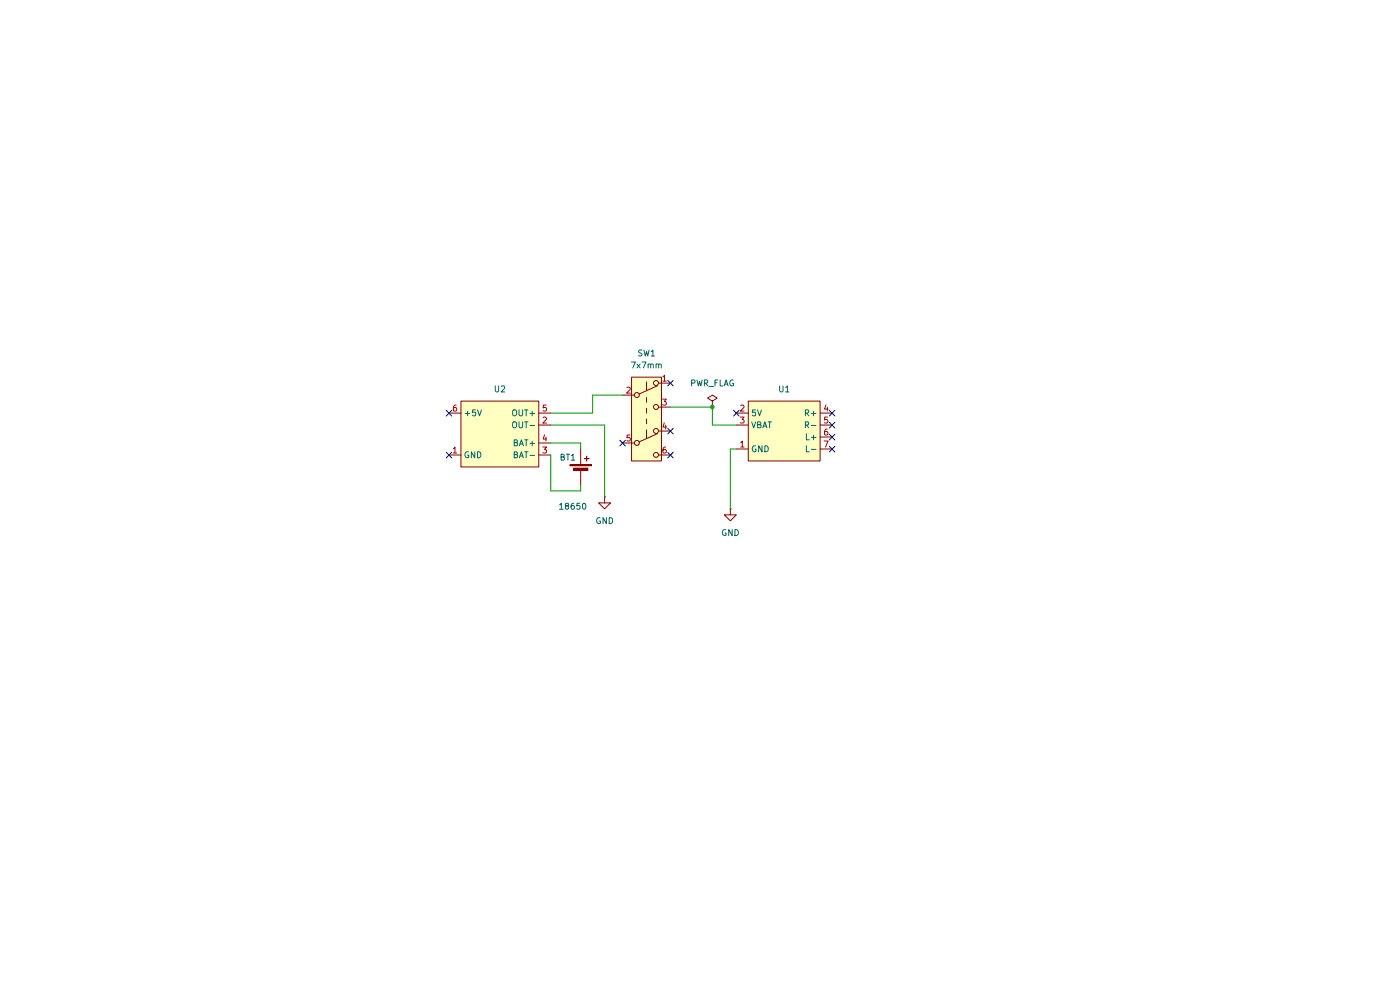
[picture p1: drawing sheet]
(kicad_sch
 (version 20260306)
 (generator "eeschema")
 (generator_version "10.0")
 (paper "A4")
 (title_block
  (title "Bluetooth loudspeaker")
  (date "2026-09-26")
  (rev "1"))
 (lib_symbols
  (symbol "Device:Battery_Cell"
   (pin_numbers (hide yes))
   (pin_names
    (offset 0) (hide yes)) (exclude_from_sim no) (in_bom yes) (on_board yes)
   (in_pos_files yes)
   (duplicate_pin_numbers_are_jumpers no)
   (property "Reference" "BT" (at 2.54 2.54 0) (show_name no) (do_not_autoplace no) (effects (font (size 1.27 1.27)) (justify left)))
   (property "Value" "Battery_Cell" (at 2.54 0 0) (show_name no) (do_not_autoplace no) (effects (font (size 1.27 1.27)) (justify left)))
   (property "Footprint" "" (at 0 1.524 90) (show_name no) (do_not_autoplace no) (hide yes) (effects (font (size 1.27 1.27))))
   (property "Datasheet" "" (at 0 1.524 90) (show_name no) (do_not_autoplace no) (hide yes) (effects (font (size 1.27 1.27))))
   (property "Description" "Single-cell battery" (at 0 0 0) (show_name no) (do_not_autoplace no) (hide yes) (effects (font (size 1.27 1.27))))
   (property "Sim.Device" "V" (at 0 0 0) (show_name no) (do_not_autoplace no) (hide yes) (effects (font (size 1.27 1.27))))
   (property "Sim.Type" "DC" (at 0 0 0) (show_name no) (do_not_autoplace no) (hide yes) (effects (font (size 1.27 1.27))))
   (property "Sim.Pins" "1=+ 2=-" (at 0 0 0) (show_name no) (do_not_autoplace no) (hide yes) (effects (font (size 1.27 1.27))))
   (symbol "Battery_Cell_0_1"
    (rectangle (start -2.286 1.778) (end 2.286 1.524) (stroke (width 0) (type default)) (fill (type outline)))
    (rectangle (start -1.524 1.016) (end 1.524 0.508) (stroke (width 0) (type default)) (fill (type outline)))
    (polyline (pts (xy 0 1.778) (xy 0 2.54)) (stroke (width 0) (type default)) (fill (type none)))
    (polyline (pts (xy 0 0.762) (xy 0 0)) (stroke (width 0) (type default)) (fill (type none)))
    (polyline (pts (xy 0.762 3.048) (xy 1.778 3.048)) (stroke (width 0.254) (type default)) (fill (type none)))
    (polyline (pts (xy 1.27 3.556) (xy 1.27 2.54)) (stroke (width 0.254) (type default)) (fill (type none))))
   (symbol "Battery_Cell_1_1"
    (pin passive line (at 0 5.08 270) (length 2.54) (name "+" (effects (font (size 1.27 1.27)))) (number "1" (effects (font (size 1.27 1.27)))))
    (pin passive line (at 0 -2.54 90) (length 2.54) (name "-" (effects (font (size 1.27 1.27)))) (number "2" (effects (font (size 1.27 1.27))))))
   (embedded_fonts no))
  (symbol "Krouzek:Bluetooth_MH-M38" (exclude_from_sim no) (in_bom yes) (on_board yes)
   (in_pos_files yes)
   (duplicate_pin_numbers_are_jumpers no)
   (property "Reference" "U" (at -6.858 -7.874 0) (show_name no) (do_not_autoplace no) (effects (font (size 1.27 1.27))))
   (property "Value" "" (at 0 0 0) (show_name no) (do_not_autoplace no) (effects (font (size 1.27 1.27))))
   (property "Footprint" "Krouzek:Bluetooth_MH-M38" (at 0.508 7.874 0) (show_name no) (do_not_autoplace no) (hide yes) (effects (font (size 1.27 1.27))))
   (property "Datasheet" "" (at 0 0 0) (show_name no) (do_not_autoplace no) (hide yes) (effects (font (size 1.27 1.27))))
   (property "Description" "" (at 0 0 0) (show_name no) (do_not_autoplace no) (hide yes) (effects (font (size 1.27 1.27))))
   (symbol "Bluetooth_MH-M38_0_1"
    (rectangle (start -7.62 6.35) (end 7.62 -6.35) (stroke (width 0) (type default)) (fill (type background))))
   (symbol "Bluetooth_MH-M38_1_1"
    (pin power_in line (at -10.16 -3.81 0) (length 2.54) (name "GND" (effects (font (size 1.27 1.27)))) (number "1" (effects (font (size 1.27 1.27)))))
    (pin power_in line (at -10.16 3.81 0) (length 2.54) (name "5V" (effects (font (size 1.27 1.27)))) (number "2" (effects (font (size 1.27 1.27)))))
    (pin power_in line (at -10.16 1.27 0) (length 2.54) (name "VBAT" (effects (font (size 1.27 1.27)))) (number "3" (effects (font (size 1.27 1.27)))))
    (pin output line (at 10.16 3.81 180) (length 2.54) (name "R+" (effects (font (size 1.27 1.27)))) (number "4" (effects (font (size 1.27 1.27)))))
    (pin output line (at 10.16 1.27 180) (length 2.54) (name "R-" (effects (font (size 1.27 1.27)))) (number "5" (effects (font (size 1.27 1.27)))))
    (pin output line (at 10.16 -1.27 180) (length 2.54) (name "L+" (effects (font (size 1.27 1.27)))) (number "6" (effects (font (size 1.27 1.27)))))
    (pin output line (at 10.16 -3.81 180) (length 2.54) (name "L-" (effects (font (size 1.27 1.27)))) (number "7" (effects (font (size 1.27 1.27))))))
   (embedded_fonts no))
  (symbol "Krouzek:Charger_TP4056" (exclude_from_sim no) (in_bom yes) (on_board yes)
   (in_pos_files yes)
   (duplicate_pin_numbers_are_jumpers no)
   (property "Reference" "U" (at -6.35 -9.144 0) (show_name no) (do_not_autoplace no) (effects (font (size 1.27 1.27))))
   (property "Value" "" (at 0 0 0) (show_name no) (do_not_autoplace no) (effects (font (size 1.27 1.27))))
   (property "Footprint" "Krouzek:Charger_TP4056" (at 0.508 7.874 0) (show_name no) (do_not_autoplace no) (hide yes) (effects (font (size 1.27 1.27))))
   (property "Datasheet" "" (at 0 0 0) (show_name no) (do_not_autoplace no) (hide yes) (effects (font (size 1.27 1.27))))
   (property "Description" "" (at 0 0 0) (show_name no) (do_not_autoplace no) (hide yes) (effects (font (size 1.27 1.27))))
   (symbol "Charger_TP4056_0_1"
    (rectangle (start -7.62 6.35) (end 8.89 -7.62) (stroke (width 0) (type default)) (fill (type background))))
   (symbol "Charger_TP4056_1_1"
    (pin power_out line (at -10.16 -5.08 0) (length 2.54) (name "GND" (effects (font (size 1.27 1.27)))) (number "1" (effects (font (size 1.27 1.27)))))
    (pin power_out line (at 11.43 1.27 180) (length 2.54) (name "OUT-" (effects (font (size 1.27 1.27)))) (number "2" (effects (font (size 1.27 1.27)))))
    (pin passive line (at 11.43 -5.08 180) (length 2.54) (name "BAT-" (effects (font (size 1.27 1.27)))) (number "3" (effects (font (size 1.27 1.27)))))
    (pin passive line (at 11.43 -2.54 180) (length 2.54) (name "BAT+" (effects (font (size 1.27 1.27)))) (number "4" (effects (font (size 1.27 1.27)))))
    (pin power_out line (at 11.43 3.81 180) (length 2.54) (name "OUT+" (effects (font (size 1.27 1.27)))) (number "5" (effects (font (size 1.27 1.27)))))
    (pin power_out line (at -10.16 3.81 0) (length 2.54) (name "+5V" (effects (font (size 1.27 1.27)))) (number "6" (effects (font (size 1.27 1.27))))))
   (embedded_fonts no))
  (symbol "Krouzek:SW_Push_DPDT"
   (pin_names
    (offset 0) (hide yes)) (exclude_from_sim no) (in_bom yes) (on_board yes)
   (in_pos_files yes)
   (duplicate_pin_numbers_are_jumpers no)
   (property "Reference" "SW4" (at 0 13.97 0) (show_name no) (do_not_autoplace no) (effects (font (size 1.27 1.27))))
   (property "Value" "7x7mm" (at 0 11.43 0) (show_name no) (do_not_autoplace no) (effects (font (size 1.27 1.27))))
   (property "Footprint" "Button_Switch_THT_Hap:SW_DPDT_7x7_Turbo" (at 0 5.08 0) (show_name no) (do_not_autoplace no) (hide yes) (effects (font (size 1.27 1.27))))
   (property "Datasheet" "" (at 0 5.08 0) (show_name no) (do_not_autoplace no) (hide yes) (effects (font (size 1.27 1.27))))
   (property "Description" "Momentary Switch, dual pole double throw" (at 0 0 0) (show_name no) (do_not_autoplace no) (hide yes) (effects (font (size 1.27 1.27))))
   (symbol "SW_Push_DPDT_0_0"
    (circle (center -2.032 5.08) (radius 0.508) (stroke (width 0) (type default)) (fill (type none)))
    (circle (center -2.032 -5.08) (radius 0.508) (stroke (width 0) (type default)) (fill (type none)))
    (circle (center 2.032 2.54) (radius 0.508) (stroke (width 0) (type default)) (fill (type none)))
    (circle (center 2.032 -7.62) (radius 0.508) (stroke (width 0) (type default)) (fill (type none))))
   (symbol "SW_Push_DPDT_0_1"
    (polyline (pts (xy -1.524 5.334) (xy 2.3368 7.0612)) (stroke (width 0) (type default)) (fill (type none)))
    (polyline (pts (xy -1.524 -4.826) (xy 2.3368 -3.0988)) (stroke (width 0) (type default)) (fill (type none)))
    (polyline (pts (xy 0 7.874) (xy 0 6.096)) (stroke (width 0) (type default)) (fill (type none)))
    (polyline (pts (xy 0 3.556) (xy 0 4.572)) (stroke (width 0) (type default)) (fill (type none)))
    (polyline (pts (xy 0 1.27) (xy 0 2.286)) (stroke (width 0) (type default)) (fill (type none)))
    (polyline (pts (xy 0 -1.016) (xy 0 0)) (stroke (width 0) (type default)) (fill (type none)))
    (polyline (pts (xy 0 -2.286) (xy 0 -4.064)) (stroke (width 0) (type default)) (fill (type none)))
    (circle (center 2.032 7.62) (radius 0.508) (stroke (width 0) (type default)) (fill (type none)))
    (circle (center 2.032 -2.54) (radius 0.508) (stroke (width 0) (type default)) (fill (type none))))
   (symbol "SW_Push_DPDT_1_1"
    (rectangle (start -3.175 8.89) (end 3.175 -8.89) (stroke (width 0) (type default)) (fill (type background)))
    (pin passive line (at 5.08 7.62 180) (length 2.54) (name "A" (effects (font (size 1.27 1.27)))) (number "1" (effects (font (size 1.27 1.27)))))
    (pin passive line (at -5.08 5.08 0) (length 2.54) (name "B" (effects (font (size 1.27 1.27)))) (number "2" (effects (font (size 1.27 1.27)))))
    (pin passive line (at 5.08 2.54 180) (length 2.54) (name "C" (effects (font (size 1.27 1.27)))) (number "3" (effects (font (size 1.27 1.27)))))
    (pin passive line (at 5.08 -2.54 180) (length 2.54) (name "A" (effects (font (size 1.27 1.27)))) (number "4" (effects (font (size 1.27 1.27)))))
    (pin passive line (at -5.08 -5.08 0) (length 2.54) (name "B" (effects (font (size 1.27 1.27)))) (number "5" (effects (font (size 1.27 1.27)))))
    (pin passive line (at 5.08 -7.62 180) (length 2.54) (name "C" (effects (font (size 1.27 1.27)))) (number "6" (effects (font (size 1.27 1.27))))))
   (embedded_fonts no))
  (symbol "power:GND"
   (power global)
   (pin_numbers (hide yes))
   (pin_names
    (offset 0) (hide yes)) (exclude_from_sim no) (in_bom yes) (on_board yes)
   (in_pos_files yes)
   (duplicate_pin_numbers_are_jumpers no)
   (property "Reference" "#PWR" (at 0 -6.35 0) (show_name no) (do_not_autoplace no) (hide yes) (effects (font (size 1.27 1.27))))
   (property "Value" "GND" (at 0 -3.81 0) (show_name no) (do_not_autoplace no) (effects (font (size 1.27 1.27))))
   (property "Footprint" "" (at 0 0 0) (show_name no) (do_not_autoplace no) (hide yes) (effects (font (size 1.27 1.27))))
   (property "Datasheet" "" (at 0 0 0) (show_name no) (do_not_autoplace no) (hide yes) (effects (font (size 1.27 1.27))))
   (property "Description" "Power symbol creates a global label with name \"GND\" , ground" (at 0 0 0) (show_name no) (do_not_autoplace no) (hide yes) (effects (font (size 1.27 1.27))))
   (symbol "GND_0_1"
    (polyline (pts (xy 0 0) (xy 0 -1.27) (xy 1.27 -1.27) (xy 0 -2.54) (xy -1.27 -1.27) (xy 0 -1.27)) (stroke (width 0) (type default)) (fill (type none))))
   (symbol "GND_1_1"
    (pin power_in line (at 0 0 270) (length 0) (name "" (effects (font (size 1.27 1.27)))) (number "1" (effects (font (size 1.27 1.27))))))
   (embedded_fonts no))
  (symbol "power:PWR_FLAG"
   (power global)
   (pin_numbers (hide yes))
   (pin_names
    (offset 0) (hide yes)) (exclude_from_sim no) (in_bom yes) (on_board yes)
   (in_pos_files yes)
   (duplicate_pin_numbers_are_jumpers no)
   (property "Reference" "#FLG" (at 0 1.905 0) (show_name no) (do_not_autoplace no) (hide yes) (effects (font (size 1.27 1.27))))
   (property "Value" "PWR_FLAG" (at 0 3.81 0) (show_name no) (do_not_autoplace no) (effects (font (size 1.27 1.27))))
   (property "Footprint" "" (at 0 0 0) (show_name no) (do_not_autoplace no) (hide yes) (effects (font (size 1.27 1.27))))
   (property "Datasheet" "" (at 0 0 0) (show_name no) (do_not_autoplace no) (hide yes) (effects (font (size 1.27 1.27))))
   (property "Description" "Special symbol for telling ERC where power comes from" (at 0 0 0) (show_name no) (do_not_autoplace no) (hide yes) (effects (font (size 1.27 1.27))))
   (symbol "PWR_FLAG_0_0"
    (pin power_out line (at 0 0 90) (length 0) (name "" (effects (font (size 1.27 1.27)))) (number "1" (effects (font (size 1.27 1.27))))))
   (symbol "PWR_FLAG_0_1"
    (polyline (pts (xy 0 0) (xy 0 1.27) (xy -1.016 1.905) (xy 0 2.54) (xy 1.016 1.905) (xy 0 1.27)) (stroke (width 0) (type default)) (fill (type none))))
   (embedded_fonts no)))
 (junction
  (at 151.13 86.36)
  (diameter 0)
  (color 0 0 0 0))
 (no_connect
  (at 176.53 87.63))
 (no_connect
  (at 142.24 91.44))
 (no_connect
  (at 142.24 96.52))
 (no_connect
  (at 95.25 87.63))
 (no_connect
  (at 142.24 81.28))
 (no_connect
  (at 176.53 95.25))
 (no_connect
  (at 95.25 96.52))
 (no_connect
  (at 176.53 92.71))
 (no_connect
  (at 132.08 93.98))
 (no_connect
  (at 176.53 90.17))
 (no_connect
  (at 156.21 87.63))
 (wire
  (pts (xy 154.94 95.25) (xy 154.94 107.95))
  (stroke (width 0) (type default)))
 (wire
  (pts (xy 156.21 90.17) (xy 151.13 90.17))
  (stroke (width 0) (type default)))
 (wire
  (pts (xy 116.84 93.98) (xy 123.19 93.98))
  (stroke (width 0) (type default)))
 (wire
  (pts (xy 142.24 86.36) (xy 151.13 86.36))
  (stroke (width 0) (type default)))
 (wire
  (pts (xy 123.19 93.98) (xy 123.19 95.25))
  (stroke (width 0) (type default)))
 (wire
  (pts (xy 156.21 95.25) (xy 154.94 95.25))
  (stroke (width 0) (type default)))
 (wire
  (pts (xy 116.84 104.14) (xy 123.19 104.14))
  (stroke (width 0) (type default)))
 (wire
  (pts (xy 116.84 87.63) (xy 125.73 87.63))
  (stroke (width 0) (type default)))
 (wire
  (pts (xy 125.73 83.82) (xy 132.08 83.82))
  (stroke (width 0) (type default)))
 (wire
  (pts (xy 125.73 87.63) (xy 125.73 83.82))
  (stroke (width 0) (type default)))
 (wire
  (pts (xy 128.27 90.17) (xy 128.27 105.41))
  (stroke (width 0) (type default)))
 (wire
  (pts (xy 123.19 104.14) (xy 123.19 102.87))
  (stroke (width 0) (type default)))
 (wire
  (pts (xy 116.84 90.17) (xy 128.27 90.17))
  (stroke (width 0) (type default)))
 (wire
  (pts (xy 151.13 86.36) (xy 151.13 90.17))
  (stroke (width 0) (type default)))
 (wire
  (pts (xy 116.84 96.52) (xy 116.84 104.14))
  (stroke (width 0) (type default)))
 (symbol
  (lib_id "Krouzek:Bluetooth_MH-M38")
  (at 166.37 91.44 0)
  (unit 1)
  (body_style 1)
  (exclude_from_sim no)
  (in_bom yes)
  (on_board yes)
  (in_pos_files yes)
  (dnp no)
  (fields_autoplaced yes)
  (property "Reference" "U1" (at 166.37 82.55 0) (show_name no) (do_not_autoplace no) (effects (font (size 1.27 1.27))))
  (property "Value" "" (at 166.37 91.44 0) (show_name no) (do_not_autoplace no) (effects (font (size 1.27 1.27))))
  (property "Footprint" "Krouzek:Bluetooth_MH-M38" (at 166.878 83.566 0) (hide yes) (show_name no) (do_not_autoplace no) (effects (font (size 1.27 1.27))))
  (property "Datasheet" "" (at 166.37 91.44 0) (hide yes) (show_name no) (do_not_autoplace no) (effects (font (size 1.27 1.27))))
  (property "Description" "" (at 166.37 91.44 0) (hide yes) (show_name no) (do_not_autoplace no) (effects (font (size 1.27 1.27))))
  (pin "3")
  (pin "7")
  (pin "2")
  (pin "6")
  (pin "4")
  (pin "5")
  (pin "1"))
 (symbol
  (lib_id "power:GND")
  (at 128.27 105.41 0)
  (unit 1)
  (body_style 1)
  (exclude_from_sim no)
  (in_bom yes)
  (on_board yes)
  (in_pos_files yes)
  (dnp no)
  (fields_autoplaced yes)
  (property "Reference" "#PWR02" (at 128.27 111.76 0) (hide yes) (show_name no) (do_not_autoplace no) (effects (font (size 1.27 1.27))))
  (property "Value" "GND" (at 128.27 110.49 0) (show_name no) (do_not_autoplace no) (effects (font (size 1.27 1.27))))
  (property "Footprint" "" (at 128.27 105.41 0) (hide yes) (show_name no) (do_not_autoplace no) (effects (font (size 1.27 1.27))))
  (property "Datasheet" "" (at 128.27 105.41 0) (hide yes) (show_name no) (do_not_autoplace no) (effects (font (size 1.27 1.27))))
  (property "Description" "Power symbol creates a global label with name \"GND\" , ground" (at 128.27 105.41 0) (hide yes) (show_name no) (do_not_autoplace no) (effects (font (size 1.27 1.27))))
  (pin "1"))
 (symbol
  (lib_id "Krouzek:SW_Push_DPDT")
  (at 137.16 88.9 0)
  (unit 1)
  (body_style 1)
  (exclude_from_sim no)
  (in_bom yes)
  (on_board yes)
  (in_pos_files yes)
  (dnp no)
  (fields_autoplaced yes)
  (property "Reference" "SW1" (at 137.16 74.93 0) (show_name no) (do_not_autoplace no) (effects (font (size 1.27 1.27))))
  (property "Value" "7x7mm" (at 137.16 77.47 0) (show_name no) (do_not_autoplace no) (effects (font (size 1.27 1.27))))
  (property "Footprint" "Krouzek:SW_DPDT_7x7_Turbo" (at 137.16 83.82 0) (hide yes) (show_name no) (do_not_autoplace no) (effects (font (size 1.27 1.27))))
  (property "Datasheet" "" (at 137.16 83.82 0) (hide yes) (show_name no) (do_not_autoplace no) (effects (font (size 1.27 1.27))))
  (property "Description" "Momentary Switch, dual pole double throw" (at 137.16 88.9 0) (hide yes) (show_name no) (do_not_autoplace no) (effects (font (size 1.27 1.27))))
  (pin "2")
  (pin "5")
  (pin "4")
  (pin "1")
  (pin "3")
  (pin "6"))
 (symbol
  (lib_id "Krouzek:Charger_TP4056")
  (at 105.41 91.44 0)
  (unit 1)
  (body_style 1)
  (exclude_from_sim no)
  (in_bom yes)
  (on_board yes)
  (in_pos_files yes)
  (dnp no)
  (fields_autoplaced yes)
  (property "Reference" "U2" (at 106.045 82.55 0) (show_name no) (do_not_autoplace no) (effects (font (size 1.27 1.27))))
  (property "Value" "" (at 105.41 91.44 0) (show_name no) (do_not_autoplace no) (effects (font (size 1.27 1.27))))
  (property "Footprint" "Krouzek:Charger_TP4056" (at 105.918 83.566 0) (hide yes) (show_name no) (do_not_autoplace no) (effects (font (size 1.27 1.27))))
  (property "Datasheet" "" (at 105.41 91.44 0) (hide yes) (show_name no) (do_not_autoplace no) (effects (font (size 1.27 1.27))))
  (property "Description" "" (at 105.41 91.44 0) (hide yes) (show_name no) (do_not_autoplace no) (effects (font (size 1.27 1.27))))
  (pin "6")
  (pin "3")
  (pin "1")
  (pin "2")
  (pin "4")
  (pin "5"))
 (symbol
  (lib_id "power:PWR_FLAG")
  (at 151.13 86.36 0)
  (unit 1)
  (body_style 1)
  (exclude_from_sim no)
  (in_bom yes)
  (on_board yes)
  (in_pos_files yes)
  (dnp no)
  (fields_autoplaced yes)
  (property "Reference" "#FLG01" (at 151.13 84.455 0) (hide yes) (show_name no) (do_not_autoplace no) (effects (font (size 1.27 1.27))))
  (property "Value" "PWR_FLAG" (at 151.13 81.28 0) (show_name no) (do_not_autoplace no) (effects (font (size 1.27 1.27))))
  (property "Footprint" "" (at 151.13 86.36 0) (hide yes) (show_name no) (do_not_autoplace no) (effects (font (size 1.27 1.27))))
  (property "Datasheet" "" (at 151.13 86.36 0) (hide yes) (show_name no) (do_not_autoplace no) (effects (font (size 1.27 1.27))))
  (property "Description" "Special symbol for telling ERC where power comes from" (at 151.13 86.36 0) (hide yes) (show_name no) (do_not_autoplace no) (effects (font (size 1.27 1.27))))
  (pin "1"))
 (symbol
  (lib_id "power:GND")
  (at 154.94 107.95 0)
  (unit 1)
  (body_style 1)
  (exclude_from_sim no)
  (in_bom yes)
  (on_board yes)
  (in_pos_files yes)
  (dnp no)
  (fields_autoplaced yes)
  (property "Reference" "#PWR03" (at 154.94 114.3 0) (hide yes) (show_name no) (do_not_autoplace no) (effects (font (size 1.27 1.27))))
  (property "Value" "GND" (at 154.94 113.03 0) (show_name no) (do_not_autoplace no) (effects (font (size 1.27 1.27))))
  (property "Footprint" "" (at 154.94 107.95 0) (hide yes) (show_name no) (do_not_autoplace no) (effects (font (size 1.27 1.27))))
  (property "Datasheet" "" (at 154.94 107.95 0) (hide yes) (show_name no) (do_not_autoplace no) (effects (font (size 1.27 1.27))))
  (property "Description" "Power symbol creates a global label with name \"GND\" , ground" (at 154.94 107.95 0) (hide yes) (show_name no) (do_not_autoplace no) (effects (font (size 1.27 1.27))))
  (pin "1"))
 (symbol
  (lib_id "Device:Battery_Cell")
  (at 123.19 100.33 0)
  (unit 1)
  (body_style 1)
  (exclude_from_sim no)
  (in_bom yes)
  (on_board yes)
  (in_pos_files yes)
  (dnp no)
  (property "Reference" "BT1" (at 118.618 97.028 0) (show_name no) (do_not_autoplace no) (effects (font (size 1.27 1.27)) (justify left)))
  (property "Value" "18650" (at 118.364 107.442 0) (show_name no) (do_not_autoplace no) (effects (font (size 1.27 1.27)) (justify left)))
  (property "Footprint" "Krouzek:BatHolder_18650" (at 123.19 98.806 90) (hide yes) (show_name no) (do_not_autoplace no) (effects (font (size 1.27 1.27))))
  (property "Datasheet" "" (at 123.19 98.806 90) (hide yes) (show_name no) (do_not_autoplace no) (effects (font (size 1.27 1.27))))
  (property "Description" "Single-cell battery" (at 123.19 100.33 0) (hide yes) (show_name no) (do_not_autoplace no) (effects (font (size 1.27 1.27))))
  (property "Sim.Device" "V" (at 123.19 100.33 0) (hide yes) (show_name no) (do_not_autoplace no) (effects (font (size 1.27 1.27))))
  (property "Sim.Type" "DC" (at 123.19 100.33 0) (hide yes) (show_name no) (do_not_autoplace no) (effects (font (size 1.27 1.27))))
  (property "Sim.Pins" "1=+ 2=-" (at 123.19 100.33 0) (hide yes) (show_name no) (do_not_autoplace no) (effects (font (size 1.27 1.27))))
  (pin "1")
  (pin "2"))
 (sheet_instances
  (path ""
   (page "1")))
 (embedded_fonts no))
